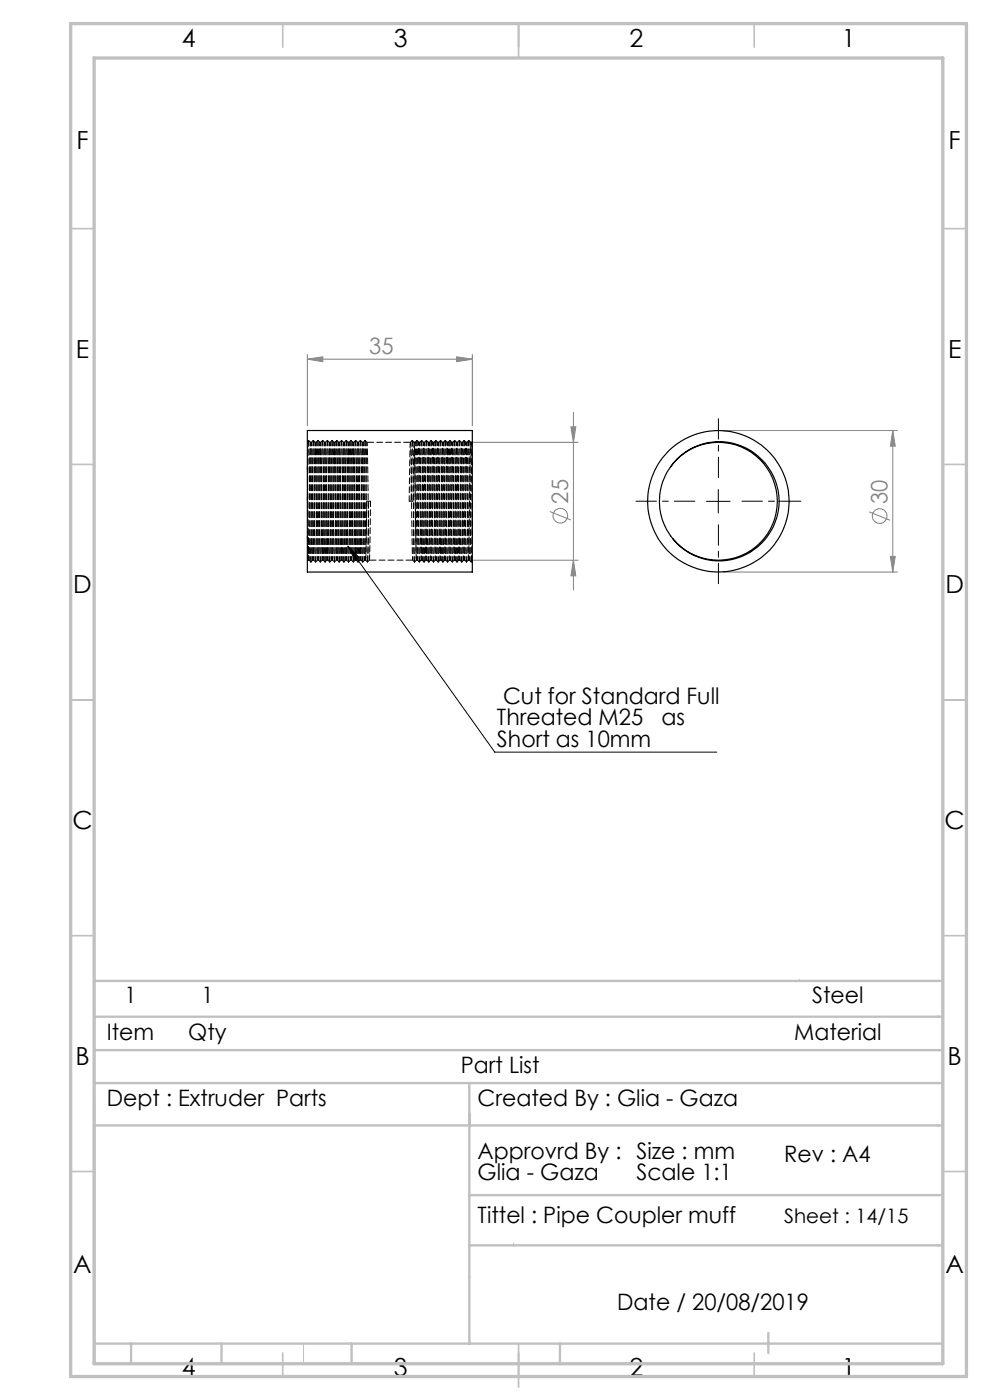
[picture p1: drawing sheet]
<svg xmlns="http://www.w3.org/2000/svg" width="210mm" height="297mm" viewBox="0 0 210 297" stroke-linecap="round" stroke-linejoin="round" font-family="sans-serif">
<g fill="none" stroke="#808080" stroke-width=".21">
<path d="M65.2 76.2l3.3-.5v1zM65.2 75.2v15.1M65.2 76.2h35M96.9 75.7l3.3 .5-3.3 .5zM100.2 75.2v15.1M88 93.8h34.6M121.1 90.6h1l-.5 3.2zM121.6 87.5v37.7M153.4 91.3h37M189.4 91.3v30.1M189.4 91.3l.5 3.3h-1zM88.5 118.8h34.1"/>
<path d="M116.6 108.5l4.5 1.8M121.6 118.8l.5 3.4h-1zM184.4 108.6l4.4 1.8M188.9 118h1l-.5 3.4zM153.4 121.4h37"/>
<circle cx="118.8" cy="109.4" r="1.55"/>
<circle cx="186.6" cy="109.5" r="1.56"/>
</g>
<path d="M73.8 115.8l2.3 2.4-.8 .6zM73.8 115.8l31.2 43.8h47M149.9 106.4h5M152.4 103.9v4.9" fill="none" stroke="#000" stroke-width=".21"/>
<path d="M147.4 106.3h-12.5M152.4 101.3v-12.5M152.4 111.3v12.5M157.4 106.3h12.5" fill="none" stroke="#000" stroke-width=".21" stroke-dasharray="15.2 1.3 1.3 1.3" stroke-dashoffset="10.9"/>
<path d="M169.6 207.8l.2 .3M99.6 229.8v23.7M108.9 263.7v.7M64.4 285v4.3" fill="none" stroke="#c0c0c0" stroke-width=".21"/>
<g fill="none" stroke="#c0c0c0" stroke-width=".35">
<path d="M60 5v5M110 5v7.3M160 5v5M15 48.5h5M200 48.5h5M15 98.5h5M200 98.5h5M15 148.5h5M200 148.5h5M15 198.5h5M200 198.5h5M15 248.5h5"/>
<path d="M200 248.5h5M60 287v5M110 285v9.3M160 287v5"/>
</g>
<g fill="none" stroke="#c0c0c0" stroke-width=".5">
<path d="M20 215.7h180M20 208.1h180M20 229.8h180M20 234v55.3M20 238.8h180M20 222.8h180M99.6 229.8v55.2M99.6 253.5h100.4M99.6 264.2h100.4M20 285h180M27.8 285v4.3M47 285v4.3"/>
<path d="M74.6 285v4.3M118.8 285v4.3M163 282.8v4.2"/>
</g>
<path d="M15 5h190v287h-190zM20 12.3h180v277h-180z" fill="none" stroke="#c0c0c0" stroke-width=".7"/>
<path d="M73.8 115.8l2.3 2.4-.8 .6z" fill="#000"/>
<g fill="#808080">
<path d="M96.9 75.7l3.3 .5-3.3 .5zM65.2 76.2l3.3-.5v1z"/>
<path d="M189.4 91.3l.5 3.3h-1zM188.9 118h1l-.5 3.4zM121.1 90.6h1l-.5 3.2zM121.6 118.8l.5 3.4h-1z"/>
</g>
<g fill="none" stroke="#000" stroke-width=".25">
<path d="M65.2 91.3h35v30.1h-35zM142.2 99.1a12.5 12.5 0 0 1 18.3-2.2 12.5 12.5 0 0 1 .6 18.4 12.5 12.5 0 0 1-18.4-1"/>
<circle cx="152.4" cy="106.3" r="15"/>
<circle cx="152.6" cy="106.4" r="12.7"/>
</g>
<g fill="none" stroke="#000" stroke-width=".21" stroke-dasharray="1.3 .6" stroke-dashoffset=".1">
<path d="M66.4 93.4l-.4 25.8M67.4 93.4l-.4 25.8M68.4 93.4l-.4 25.8M69.4 93.4l-.4 25.8M70.4 93.4l-.4 25.8M71.4 93.4l-.4 25.8M72.4 93.4l-.4 25.8M73.4 93.4l-.4 25.8M74.4 93.4l-.4 25.8M75.4 93.4l-.4 25.8M76.4 93.4l-.4 25.8M77.4 93.4l-.4 25.8"/>
<path d="M87 93.9l-.2 12.4M88.4 93.5l-.4 25.7M89.4 93.5l-.4 25.7M90.4 93.5l-.4 25.7M91.4 93.5l-.4 25.7M92.4 93.5l-.4 25.7M93.4 93.5l-.4 25.7M94.4 93.5l-.4 25.7M95.4 93.5l-.4 25.7M96.4 93.5l-.4 25.7M97.4 93.5l-.4 25.7M98.4 93.5l-.4 25.7"/>
<path d="M99.4 93.5l-.4 25.7M65.9 119.2l-.4-25.8M66.9 119.2l-.4-25.8M67.9 119.2l-.4-25.8M68.9 119.2l-.4-25.8M69.9 119.2l-.4-25.8M70.9 119.2l-.4-25.8M71.9 119.2l-.4-25.8M72.9 119.2l-.4-25.8M73.9 119.2l-.4-25.8M74.9 119.2l-.4-25.8M75.9 119.2l-.4-25.8"/>
<path d="M76.9 119.2l-.4-25.8M77.8 106.3l-.2 12.5M77.9 119.2l-.4-25.8M78.6 106.3l-.2 12.5M87.9 119.2l-.4-25.8M88.9 119.2l-.4-25.8M89.9 119.2l-.4-25.8M90.9 119.2l-.4-25.8M91.9 119.2l-.4-25.8M92.9 119.2l-.4-25.8M93.9 119.2l-.4-25.8M94.9 119.2l-.4-25.8"/>
<path d="M95.9 119.2l-.4-25.8M96.9 119.2l-.4-25.8M97.9 119.2l-.4-25.8M98.9 119.2l-.4-25.8M99.9 119.2l-.4-25.8M100.2 113.6l-.4-19.8-.4 25"/>
</g>
<g fill="none" stroke="#000" stroke-width=".21" stroke-dasharray="1.3 .6" stroke-dashoffset=".5">
<path d="M65.8 93.8l-.4 25M66 93.8l-.4 25M66.8 93.8l-.4 25M67 93.8l-.4 25M67.8 93.8l-.4 25M68 93.8l-.4 25M68.8 93.8l-.4 25M69 93.8l-.4 25M69.8 93.8l-.4 25M70 93.8l-.4 25M70.8 93.8l-.4 25M71 93.8l-.4 25"/>
<path d="M71.8 93.8l-.4 25M72 93.8l-.4 25M72.8 93.8l-.4 25M73 93.8l-.4 25M73.8 93.8l-.4 25M74 93.8l-.4 25M74.8 93.8l-.4 25M75 93.8l-.4 25M75.8 93.8l-.4 25M76 93.8l-.4 25M76.8 93.8l-.4 25M77 93.8l-.4 25"/>
<path d="M77.8 93.8l-.4 25M88 93.9l-.5 24.9M89 93.9l-.5 24.9M90 93.9l-.5 24.9M91 93.9l-.5 24.9M92 93.9l-.5 24.9M93 93.9l-.5 24.9M94 93.9l-.5 24.9M95 93.9l-.5 24.9M96 93.9l-.5 24.9M97 93.9l-.5 24.9M98 93.9l-.5 24.9"/>
<path d="M99 93.9l-.5 24.9M100 93.9l-.5 24.9M66.3 118.8l-.5-25M66.5 118.8l-.5-25M67.3 118.8l-.5-25M67.5 118.8l-.5-25M68.3 118.8l-.5-25M68.5 118.8l-.5-25M69.3 118.8l-.5-25M69.5 118.8l-.5-25M70.3 118.8l-.5-25M70.5 118.8l-.5-25"/>
<path d="M71.3 118.8l-.5-25M71.5 118.8l-.5-25M72.3 118.8l-.5-25M72.5 118.8l-.5-25M73.3 118.8l-.5-25M73.5 118.8l-.5-25M74.3 118.8l-.5-25M74.5 118.8l-.5-25M75.3 118.8l-.5-25M75.5 118.8l-.5-25M76.3 118.8l-.5-25M76.5 118.8l-.5-25"/>
<path d="M77.3 118.8l-.5-25M77.5 118.8l-.5-25M78.3 118.8l-.5-25M87.5 118.8l-.5-25M88.5 118.8l-.5-25M89.5 118.8l-.5-25M90.5 118.8l-.5-25M91.5 118.8l-.5-25M92.5 118.8l-.5-25M93.5 118.8l-.5-25M94.5 118.8l-.5-25M95.5 118.8l-.5-25"/>
<path d="M96.5 118.8l-.5-25M97.5 118.8l-.5-25M98.5 118.8l-.5-25M99.5 118.8l-.5-25"/>
</g>
<path d="M65.5 118.8l-.3-19.8" fill="none" stroke="#000" stroke-width=".21" stroke-dasharray="1.3 .6" stroke-dashoffset=".3"/>
<path d="M65.4 93.4l-.2 12.9M87.4 93.5l-.2 12.8M100.2 99l-.2-5.2M65.3 118.8l-.1-5.2M78.2 106.3l-.3 12.9M100.2 106.3l-.3 12.9" fill="none" stroke="#000" stroke-width=".21" stroke-dasharray="1.3 .6" stroke-dashoffset="-.1"/>
<g fill="none" stroke="#000" stroke-width=".21" stroke-dasharray="1.3 .6" stroke-dashoffset=".4">
<path d="M77.8 106.3h.8M87.6 106.3h-.8M89.3 118.8l-.5-25-.4 25M90.3 118.8l-.5-25-.4 25M91.3 118.8l-.5-25-.4 25M92.3 118.8l-.5-25-.4 25M93.3 118.8l-.5-25-.4 25M94.3 118.8l-.5-25-.4 25M95.3 118.8l-.5-25-.4 25M96.3 118.8l-.5-25-.4 25M97.3 118.8l-.5-25-.4 25M98.3 118.8l-.5-25-.4 25"/>
<path d="M99.3 118.8l-.5-25-.4 25"/>
</g>
<g fill="none" stroke="#000" stroke-width=".21" stroke-dasharray="1.3 .6">
<path d="M65.4 93.4l-.2 .3M65.9 93.8l-.4-.4M66 93.8h-.2M66.4 93.4l-.4 .4M66.9 93.8l-.5-.4M67 93.8h-.2M67.4 93.4l-.4 .4M67.9 93.8l-.4-.4M68 93.8h-.2M68.4 93.4l-.4 .4M68.9 93.8l-.4-.4M69 93.8h-.2"/>
<path d="M69.4 93.4l-.4 .4M69.9 93.8l-.4-.4M70 93.8h-.2M70.4 93.4l-.4 .4M70.9 93.8l-.4-.4M71 93.8h-.2M71.4 93.4l-.4 .4M71.9 93.8l-.4-.4M72 93.8h-.2M72.4 93.4l-.4 .4M72.9 93.8l-.4-.4M73 93.8h-.2"/>
<path d="M73.4 93.4l-.4 .4M73.9 93.8l-.4-.4M74 93.8h-.2M74.4 93.4l-.4 .4M74.9 93.8l-.4-.4M75 93.8h-.2M75.4 93.4l-.4 .4M75.9 93.8l-.4-.4M76 93.8h-.2M76.4 93.4l-.4 .4M76.9 93.8l-.4-.4M77 93.8h-.2"/>
<path d="M77.4 93.4l-.4 .4M77.9 93.8l-.4-.4M87.4 93.4l-.4 .4M87.9 93.8l-.4-.4M88 93.8h-.2M88.4 93.4l-.4 .4M88.9 93.8l-.4-.4M89 93.8h-.2M89.4 93.4l-.4 .4M89.9 93.8l-.4-.4M90 93.8h-.2M90.4 93.4l-.4 .4"/>
<path d="M90.9 93.8l-.4-.4M91 93.8h-.2M91.4 93.4l-.4 .4M91.9 93.8l-.4-.4M92 93.8h-.2M92.4 93.4l-.4 .4M92.9 93.8l-.4-.4M93 93.8h-.2M93.4 93.4l-.4 .4M93.9 93.8l-.4-.4M94 93.8h-.2M94.4 93.4l-.4 .4"/>
<path d="M94.9 93.8l-.4-.4M95 93.8h-.2M95.4 93.4l-.4 .4M95.9 93.8l-.4-.4M96 93.8h-.2M96.4 93.4l-.4 .4M96.9 93.8l-.4-.4M97 93.8h-.2M97.4 93.4l-.4 .4M97.9 93.8l-.4-.4M98 93.8h-.2M98.4 93.4l-.4 .4"/>
<path d="M98.9 93.8l-.4-.4M99 93.8h-.2M99.4 93.4l-.4 .4M99.9 93.8l-.4-.4M100 93.8h-.2M100.2 93.7l-.2 .1M65.2 119l.1-.2M65.3 118.8h.2M65.5 118.8l.4 .4M65.9 119.2l.5-.4M66.3 118.8h.2M66.5 118.8l.4 .4"/>
<path d="M66.9 119.2l.5-.4M67.3 118.8h.2M67.5 118.8l.4 .4M67.9 119.2l.5-.4M68.3 118.8h.2M68.5 118.8l.4 .4M68.9 119.2l.5-.4M69.3 118.8h.2M69.5 118.8l.4 .4M69.9 119.2l.5-.4M70.3 118.8h.2M70.5 118.8l.4 .4"/>
<path d="M70.9 119.2l.5-.4M71.3 118.8h.2M71.5 118.8l.4 .4M71.9 119.2l.5-.4M72.3 118.8h.2M72.5 118.8l.4 .4M72.9 119.2l.5-.4M73.3 118.8h.2M73.5 118.8l.4 .4M73.9 119.2l.5-.4M74.3 118.8h.2M74.5 118.8l.4 .4"/>
<path d="M74.9 119.2l.5-.4M75.3 118.8h.2M75.5 118.8l.4 .4M75.9 119.2l.5-.4M76.3 118.8h.2M76.5 118.8l.4 .4M76.9 119.2l.5-.4M77.3 118.8h.2M77.5 118.8l.4 .4M77.9 119.2l.5-.4M87.5 118.8l.4 .4M87.9 119.2l.5-.4"/>
<path d="M88.3 118.8l-.5-25-.2 12.5M88.3 118.8h.2M88.5 118.8l.4 .4M88.9 119.2l.5-.4M89.3 118.8h.2M89.5 118.8l.4 .4M89.9 119.2l.5-.4M90.3 118.8h.2M90.5 118.8l.4 .4M90.9 119.2l.5-.4M91.3 118.8h.2M91.5 118.8l.4 .4"/>
<path d="M91.9 119.2l.5-.4M92.3 118.8h.2M92.5 118.8l.4 .4M92.9 119.2l.5-.4M93.3 118.8h.2M93.5 118.8l.4 .4M93.9 119.2l.5-.4M94.3 118.8h.2M94.5 118.8l.4 .4M94.9 119.2l.5-.4M95.3 118.8h.2M95.5 118.8l.4 .4"/>
<path d="M95.9 119.2l.5-.4M96.3 118.8h.2M96.5 118.8l.4 .4M96.9 119.2l.5-.4M97.3 118.8h.2M97.5 118.8l.4 .4M97.9 119.2l.5-.4M98.3 118.8h.2M98.5 118.8l.4 .4M98.9 119.2l.5-.4M99.3 118.8h.2M99.5 118.8l.4 .4"/>
<path d="M99.9 119.2l.3-.2"/>
</g>
<path d="M87 93.8h-9.2M78.3 118.8h9.2" fill="none" stroke="#000" stroke-width=".21" stroke-dasharray="1.3 .6" stroke-dashoffset="-.2"/>
<g font-size="5.3">
<text x="38.5" y="9.9">4</text>
<text x="83.5" y="9.9">3</text>
<text x="133.6" y="9.9">2</text>
<text x="178.6" y="9.9">1</text>
<text x="16.2" y="31.6">F</text>
<text x="201.2" y="31.6">F</text>
<text x="16.1" y="75.9">E</text>
<text x="201.1" y="75.9">E</text>
<text x="15.5" y="125.9">D</text>
<text x="200.5" y="125.9">D</text>
<text x="15.4" y="175.9">C</text>
<text x="200.4" y="175.9">C</text>
<text x="16" y="225.9">B</text>
<text x="201" y="225.9">B</text>
<text x="15.5" y="270.1">A</text>
<text x="200.5" y="270.1">A</text>
<text x="38.5" y="291.9">4</text>
<text x="83.5" y="291.9">3</text>
<text x="133.6" y="291.9">2</text>
<text x="178.6" y="291.9">1</text>
</g>
<g font-size="4.8" fill="#808080">
<text x="78.3" y="75.1">35</text>
<text x="120.5" y="106.8" transform="rotate(-90 120.5 106.8)">25</text>
<text x="188.3" y="106.9" transform="rotate(-90 188.3 106.9)">30</text>
</g>
<g font-size="4.8">
<text x="106.7" y="149.4">Cut for Standard Full</text>
<text x="105.4" y="153.9">Threated M25</text>
<text x="140.3" y="153.9">as</text>
<text x="105.4" y="158.4">Short as 10mm</text>
<text x="26.4" y="212.7">1</text>
<text x="42.7" y="212.7">1</text>
<text x="172.3" y="212.7">Steel</text>
<text x="22.7" y="220.7">Item</text>
<text x="39.9" y="220.7">Qty</text>
<text x="168.5" y="220.7">Material</text>
<text x="97.8" y="227.5">Part List</text>
<text x="22.6" y="234.7">Dept : Extruder Parts</text>
<text x="101.3" y="234.7">Created By : Glia - Gaza</text>
<text x="101.3" y="245.8">Approvrd By : Size : mm</text>
<text x="101.3" y="250.3">Glia - Gaza</text>
<text x="135" y="250.3">Scale 1:1</text>
<text x="166.3" y="246.5">Rev : A4</text>
<text x="101.3" y="259.5">Tittel : Pipe Coupler muff</text>
<text x="130.9" y="277.8">Date / 20/08/2019</text>
</g>
<text font-size="4.2" x="166.3" y="259.5">Sheet : 14/15</text>
</svg>
